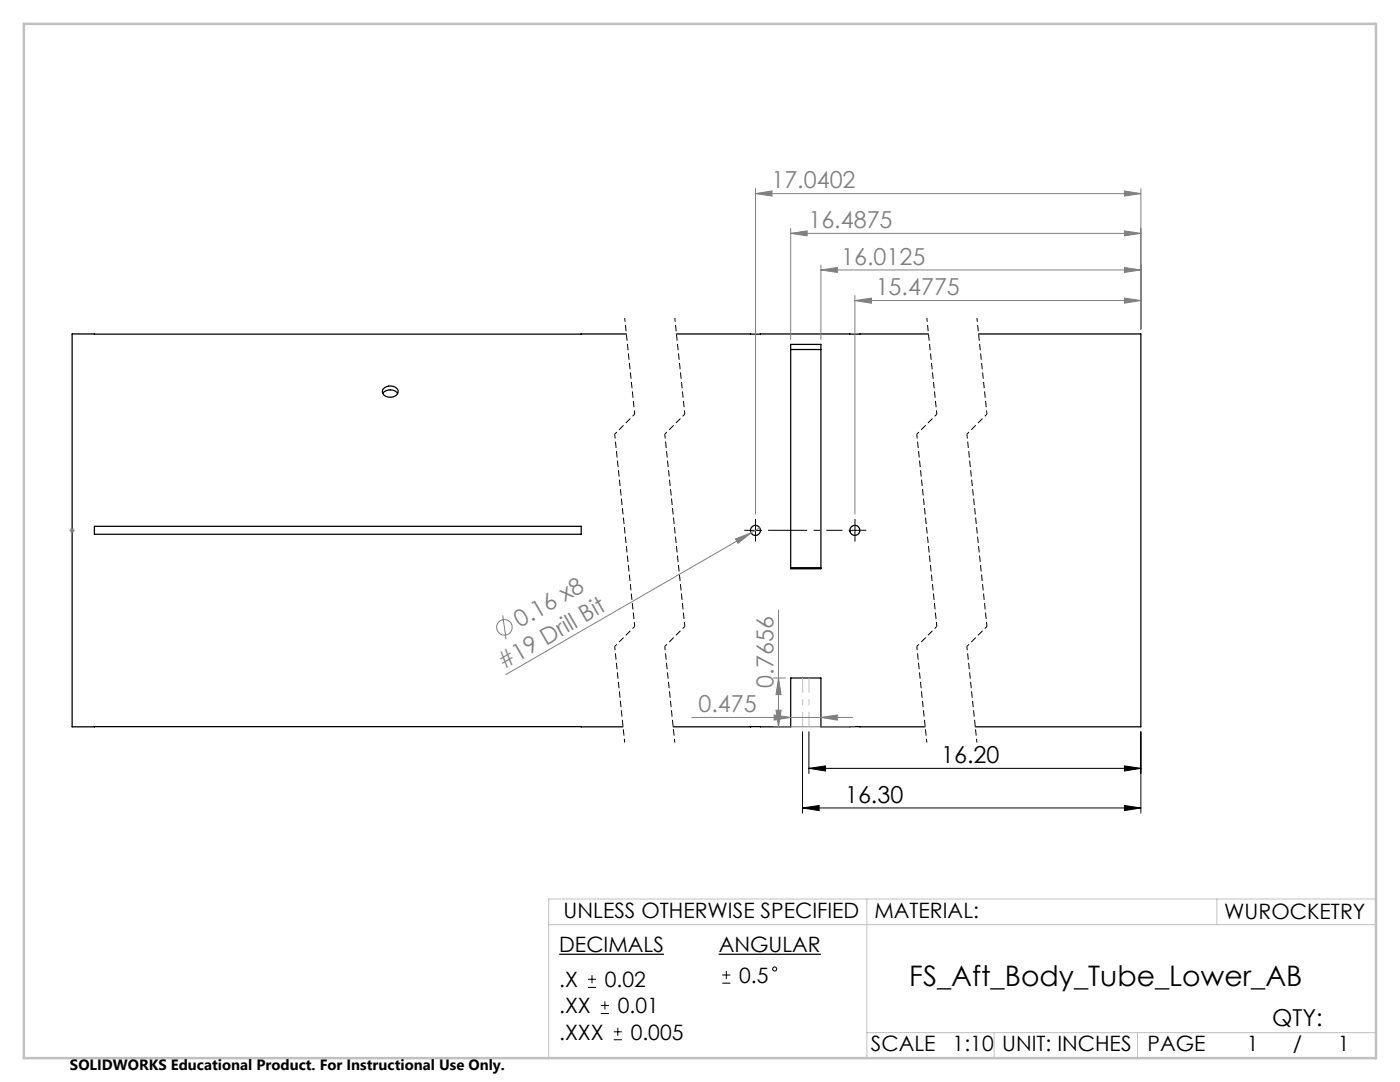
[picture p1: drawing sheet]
<svg xmlns="http://www.w3.org/2000/svg" width="279mm" height="216mm" viewBox="0 0 279 216" stroke-linecap="round" stroke-linejoin="round" font-family="sans-serif">
<g fill="none" stroke="#000" stroke-width=".25">
<path d="M18.8 66.6v.1M76.4 78.5a1.88 1.88 0 0 1 2.9 0M76.7 77.4a1.88 1.88 0 0 1 2.7 .5 1.43 1.43 0 0 1-1.9 1.3 1.05 1.05 0 0 1-1.1-.6 1.05 1.05 0 0 1 .3-1.2zM116 66.6v.1M125 66.6h-110.6v78.4h109.9M135 66.6h50.3M157.8 68.7h6v44.8h-6zM157.8 69.7h6M195.3 66.6h32.4v78.4h-33.1M18.8 105h97.2v1.6h-97.2zM157.8 113.3h6M134.3 145h23.5v-9.7h6v9.7h20.8"/>
<circle cx="150.8" cy="105.8" r="1.01"/>
<circle cx="170.6" cy="105.8" r="1"/>
</g>
<g fill="none" stroke="#808080" stroke-width=".2">
<path d="M150.8 38.6l3.3-.5v1zM150.8 37.6v65M150.8 38.6h76.9M224.4 38.1l3.3 .5-3.3 .5zM227.7 37.6v28.1M157.8 46.6l3.3-.5v1zM157.8 45.6v22.1M157.8 46.6h69.9M163.8 53.9l3.3-.5v1zM163.8 52.9v14.8M163.8 53.9h63.9M170.6 60l3.3-.5v1z"/>
<path d="M170.6 59v43.6M170.6 60h57.1M224.4 46.1l3.3 .5-3.3 .5zM224.4 53.4l3.3 .5-3.3 .5zM224.4 59.5l3.3 .5-3.3 .5zM13.9 105.8h1M14 105.5l.7 .7M14.4 105.3v1M14.7 105.5l-.7 .7M146.8 107.5l3.1-1.2-2.6 2.1zM149.9 106.3l-49 28.3M151.6 105.3l-1.7 1"/>
<path d="M100.3 122.8l.7 4.8M154.4 135.3h2.4M155.4 135.3l.5 3.3h-1zM155.4 121.7v23.3M138.1 143.2h32.1M154.4 145h16.2M154.5 142.7l3.3 .5-3.3 .5zM154.9 141.7h1l-.5 3.3zM163.8 143.2l3.3-.5v1z"/>
<circle cx="100.7" cy="125.2" r="1.56"/>
</g>
<g fill="none" stroke="#000" stroke-width=".2">
<path d="M149.5 105.8h2.5M150.8 104.6v2.5M160.2 146v16.2M161.4 153.3l3.3-.5v1zM161.4 146v8.3M161.4 153.3h66.3M224.4 152.8l3.3 .5-3.3 .5zM227.7 146v16.2M160.2 161.2l3.3-.5v1zM160.2 161.2h67.5M224.4 160.7l3.3 .5-3.3 .5zM117.3 197h1.7"/>
<path d="M117.3 195.4h1.7M118.1 194.6v1.6M120.7 199.8v1.6M144.1 196.2h1.7M144.1 194.6h1.7M145 193.7v1.7M119.9 202.2h1.6M119.9 200.6h1.6M122.5 207.5h1.6M122.5 205.9h1.6M123.3 205.1v1.6"/>
<circle cx="154.6" cy="193.4" r=".41"/>
</g>
<path d="M111.6 190.4h20.9M143.4 190.4h20.4" fill="none" stroke="#000" stroke-width=".26"/>
<path d="M149.5 105.8h-1M150.8 104.6v-1M150.8 107.1v1M170.6 105.8v-1.2M170.6 105.8h-1.2M170.6 105.8v1.3M170.6 105.8h1.3M170.6 104.6v-1M170.6 107.1v1M171.9 105.8h1" fill="none" stroke="#000" stroke-width=".2" stroke-dasharray="15.2 1.3 1.3 1.3" stroke-linecap="butt"/>
<path d="M153.3 105.8h14.8" fill="none" stroke="#000" stroke-width=".2" stroke-dasharray="15.2 1.3 1.3 1.3" stroke-dashoffset="7.4" stroke-linecap="butt"/>
<path d="M124.7 63.5l2 19.1M134.7 63.5l2 19.1M185 63.5l2 19.1M195 63.5l2 19.1M122.7 129l2 19.2M132.7 129l2 19.2M183 129l2 19.2M193 129l2 19.2" fill="none" stroke="#000" stroke-width=".2" stroke-dasharray="1.3 .6" stroke-dashoffset=".5" stroke-linecap="butt"/>
<path d="M126.7 82.6l-4 4M136.7 82.6l-4 4M187 82.6l-4 4M197 82.6l-4 4M126.7 125l-4 4M136.7 125l-4 4M187 125l-4 4M197 125l-4 4" fill="none" stroke="#000" stroke-width=".2" stroke-dasharray="1.3 .6" stroke-dashoffset=".7" stroke-linecap="butt"/>
<path d="M122.7 86.6l4 38.4M132.7 86.6l4 38.4M183 86.6l4 38.4M193 86.6l4 38.4" fill="none" stroke="#000" stroke-width=".2" stroke-dasharray="1.3 .6" stroke-dashoffset=".4" stroke-linecap="butt"/>
<path d="M161.5 135.3v9.7M160.2 145v-9.7" fill="none" stroke="#c0c0c0" stroke-width=".2" stroke-dasharray="15.2 1.3 1.3 1.3" stroke-dashoffset="12.3" stroke-linecap="butt"/>
<path d="M173 179.4v31.7M242.9 179.4v5.1M274.6 179.4h-165.1v31.7M109.5 184.5h165.1M173 206.1h101.6M198.4 206.1v5M227 206.1v5" fill="none" stroke="#c0c0c0" stroke-width=".2"/>
<path d="M4.8 4.8h269.8v206.3h-269.8z" fill="none" stroke="#c0c0c0" stroke-width=".5"/>
<path d="M160.2 161.2l3.3-.5v1zM224.4 160.7l3.3 .5-3.3 .5zM161.4 153.3l3.3-.5v1zM224.4 152.8l3.3 .5-3.3 .5z" fill="#000"/>
<g fill="#808080">
<path d="M146.8 107.5l3.1-1.2-2.6 2.1z"/>
<path d="M150.8 38.6l3.3-.5v1zM224.4 38.1l3.3 .5-3.3 .5zM157.8 46.6l3.3-.5v1zM224.4 46.1l3.3 .5-3.3 .5zM163.8 53.9l3.3-.5v1zM224.4 53.4l3.3 .5-3.3 .5zM170.6 60l3.3-.5v1zM224.4 59.5l3.3 .5-3.3 .5z"/>
<path d="M155.4 135.3l.5 3.3h-1zM154.9 141.7h1l-.5 3.3z"/>
<path d="M154.5 142.7l3.3 .5-3.3 .5zM163.8 143.2l3.3-.5v1z"/>
</g>
<text font-size="5.6" x="181.5" y="196.7">FS_Aft_Body_Tube_Lower_AB</text>
<g font-size="4.7" fill="#808080">
<text x="153.9" y="37.6">17.0402</text>
<text x="161.3" y="45.5">16.4875</text>
<text x="167.9" y="52.8">16.0125</text>
<text x="174.8" y="58.9">15.4775</text>
<text x="103.8" y="125.4" transform="rotate(-30 103.8 125.4)">0.16 x8</text>
<text x="100.5" y="133.7" transform="rotate(-30 100.5 133.7)">#19 Drill Bit</text>
<text x="154.4" y="137.2" transform="rotate(-90 154.4 137.2)">0.7656</text>
<text x="139.4" y="142.1">0.475</text>
</g>
<g font-size="4.7">
<text x="187.8" y="152.3">16.20</text>
<text x="168.6" y="160.2">16.30</text>
<text x="253.9" y="204.7">QTY:</text>
</g>
<g font-size="4.2">
<text x="112.5" y="183.3">UNLESS OTHERWISE SPECIFIED</text>
<text x="174.5" y="183.1">MATERIAL:</text>
<text x="244.3" y="183.3">WUROCKETRY</text>
<text x="111.6" y="190">DECIMALS</text>
<text x="143.4" y="190">ANGULAR</text>
<text x="111.6" y="197">.X</text>
<text x="120.7" y="197">0.02</text>
<text x="147.5" y="196.1">0.5</text>
<text x="111.6" y="202.2">.XX</text>
<text x="123.3" y="202.2">0.01</text>
<text x="111.6" y="207.5">.XXX</text>
<text x="125.9" y="207.5">0.005</text>
<text x="173.8" y="209.8">SCALE</text>
<text x="190.1" y="209.8">1:10</text>
<text x="200" y="209.8">UNIT: INCHES</text>
<text x="229" y="209.8">PAGE</text>
<text x="248.8" y="209.8">1</text>
<text x="258" y="209.8">/</text>
<text x="267" y="209.8">1</text>
</g>
<text font-size="3" x="14" y="213.5">SOLIDWORKS Educational Product. For Instructional Use Only.</text>
</svg>
